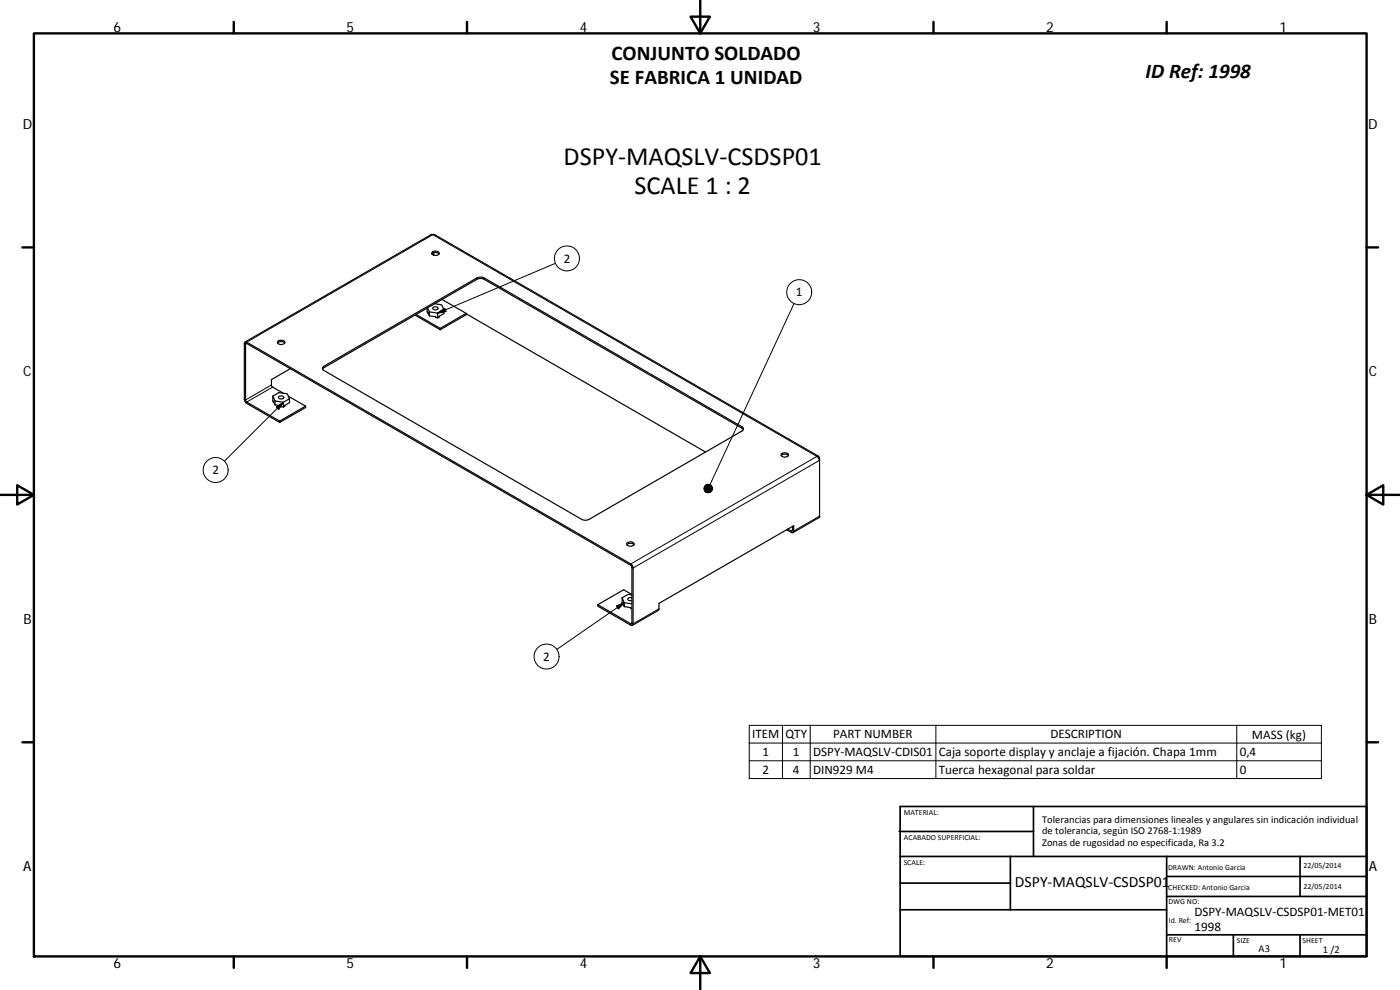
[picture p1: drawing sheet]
<svg xmlns="http://www.w3.org/2000/svg" width="420mm" height="297mm" viewBox="0 0 420 297" stroke-linecap="round" stroke-linejoin="round" font-family="sans-serif">
<g fill="none" stroke="#000" stroke-width=".36">
<path d="M129.7 76.1l-.1 .1a1.45 1.45 0 0 1 2.2 0M129.7 75.6a1.25 1.25 0 0 1 2.1 .5 1.33 1.33 0 0 1-2.2-.2zM130.1 75.8v.8M124.5 94.5l7.6 4.4M124.9 94.3l7.2 4.2M128.2 92.4l.1 1.5M128.3 92.4l.6 1.2M128.3 93.9v-.3l.6 1.2M128.4 93.8l-.1 .1M128.9 94.8l1.9 .3v.2l.5 .1M128.9 93.6v1.2M128.9 93.6l2.4 .4"/>
<path d="M130 92.2a.79 .79 0 0 1 .9-.2 .79 .79 0 0 1 .5 .7 .85 .85 0 0 1-.8 .3 .85 .85 0 0 1-.7-.6zM130.4 91.1l2.1 .4 .7 1.4-1.9 1.1M131.3 94v1.4M132.1 98.5v.4M132.7 89.9l7.2 4.1M133.2 92.9v1.2l-1.4 .8v.2l-.5 .3M139.9 94v.4l-7.8 4.5M139.9 94l-7.8 4.5M139.9 94.1l71.9 41.5M73.5 102.6l55.9-32.2 .9-.1 115.4 66.6M81.9 118.9l.1 1.7M81.9 118.9l.6 1.4"/>
<path d="M81.9 118.9l1.8-1.1 2.5 .4 .7 1.4-1.8 1.1M83.3 102.9a1.57 1.57 0 0 1 2.2 0M83.4 102.4a1.23 1.23 0 0 1 2.1 .4 1.33 1.33 0 0 1-2.3-.1zM83.6 119.1a.79 .79 0 0 1 .9-.4 .79 .79 0 0 1 .6 .8 .85 .85 0 0 1-.9 .2 .85 .85 0 0 1-.6-.6zM86.5 118.9l5.2 3M86.9 119.6v1.2l-1.8 1.3M87.1 110.6l-5.6 3.3 .1 2.1 3.5 2M96.8 110.7l.2-.3 46.1-26.6a2.38 2.38 0 0 1 2.2 0l77.8 45.1M97 110l46.1-26.6a2.38 2.38 0 0 1 2.2 0l77.4 44.7a.66 .66 0 0 1 .4 .6 .66 .66 0 0 1-.4 .6l-45.9 26.6a2.38 2.38 0 0 1-2.2 0l-77.4-44.8-.4-.4zM82 120.6v-.2l.5 1.1M82.1 120.5l-.1 .1M82.5 121.5l2 .3v.2l.6 .1"/>
<path d="M82.5 120.3v1.2M82.5 120.3l2.6 .4M83.9 126.7l-9.9-5.7-.6-.8-.1-17.3 .3-.3 .4 .1 115.5 66.6 .5 1.1-.1 17.2h-.6l-9.9-5.7v-.5M83.9 126.3l-9.9-5.7-.3-.4 .1-17.1 115.5 66.5 .3 .6v16.8l-.2 .2-10-5.8 7.8-4.4 2.4 1.4M85.1 120.7v1.4M91.7 121.9v.4l-7.8 4.4v-.4M91.7 121.9l-7.8 4.4M234.5 136.7a1.55 1.55 0 0 1 2.1 0M234.6 136.2a1.23 1.23 0 0 1 2 .4 1.29 1.29 0 0 1-2.2-.2zM245.9 137.4l-.2-.5h-.5l.7 1.2M245.9 137.4l-.2 .1M245.9 137.4h.1"/>
<path d="M246 137.4v17.6M246 137.4l-.3 .2M236.1 158.9l1.5 .9h.5l.1-2.1-40.4 23.3-.2 2.1-7.8 4.5M237.8 157.9l-.1 1.5-1.3-.7M246 154.9l-.2 .4-7.8 4.5M186.7 179.4l.1 1.7M186.7 179.4l.7 1.4M188.1 163.4a1.5 1.5 0 0 1 2.2 0M188.2 162.9a1.27 1.27 0 0 1 2.1 .5 1.21 1.21 0 0 1-1.2 .5 1.21 1.21 0 0 1-1-.9zM189.6 179.4a.68 .68 0 0 0-.8-.2 .68 .68 0 0 0-.3 .8l.5 .2 .6-.1M189.6 178.5l-1.1-.2-1.8 1.1M186.8 181.1v-.2l.6 1.1"/>
<path d="M186.9 181l-.1 .1M187.4 182l1.9 .3v.3h.3M187.4 180.8v1.2M187.4 180.8l2.2 .4"/>
</g>
<g fill="none" stroke="#000" stroke-width=".3">
<path d="M166.7 79l-35.4 15M131.3 94l2.2-1.5 .4 1zM143.1 83.4v.4M145.3 83.4v.4M238.3 91.1l-25.2 54.3M73.3 103.1l.4 .2 .3-.2v-.4l55.9-32.3 115.3 66.5-55.9 32.3v.4M81.5 115.5l-7.8 4.5-.4-.2M81.8 116.1l-7.8 4.5v.4M97.2 109.9v.4M82.9 122.1l2.2-1.4-1.5 2.1zM85.1 120.7l-17.7 17.7M222.7 128.1v.4"/>
<path d="M245.9 138.2l-55.9 32.2-.4-.2M237.8 159.2l-.3 .1M246 154.9l-7.8 4.4M185 181.8l2.4-1-1.8 1.9zM187.4 180.8l-20.3 14.1M197.8 182.7l-7.8 4.5-.4-.2-.3 .2v.4M224.9 217.6h171.7v16h-171.7zM234.8 217.6v16M243.2 217.6v16M280.9 217.6v16M371.2 217.6v16M224.9 222.9h171.7"/>
<path d="M224.9 228.3h171.7"/>
<circle cx="170.1" cy="77.5" r="3.7"/>
<circle cx="239.9" cy="87.7" r="3.7"/>
<circle cx="64.7" cy="141" r="3.7"/>
<circle cx="164" cy="197" r="3.8"/>
</g>
<circle cx="246" cy="155" r=".18" fill="#000"/>
<g fill="none" stroke="#000" stroke-width=".71">
<path d="M10.2 10h399.9v277h-399.9zM70.2 6.6v3.4M140.2 6.6v3.4M207.3 5h5.8l-2.9 5zM210.2 0v10M280.2 6.6v3.4M350.1 6.6v3.4M6.7 74.2h3.5M410.1 74.2h3.5M.2 148.5h10M5.2 145.6l5 2.9-5 2.9zM410.1 148.5l5-2.9v5.8z"/>
<path d="M410.1 148.5h10M6.7 222.7h3.5M410.1 222.7h3.5M70.2 287v3.4M140.2 287v3.4M210.2 287l2.9 5h-5.8zM210.2 287v10M280.2 287v3.4M350.1 287v3.4"/>
</g>
<g fill="none" stroke="#000" stroke-width=".51">
<path d="M269.8 249.5h40.4M270.1 242h140v45h-140zM270.1 257h140M303.2 257v16M310.2 242v15M350.1 257v30M390.2 257v12M270.1 265h33.1M270.1 273h80M350.1 269h60M350.1 263h60M350.1 280.5h60"/>
<path d="M370.2 280.5v6.5M390.2 280.5v6.5"/>
</g>
<g fill="#000" stroke="#000" stroke-width=".3">
<path d="M131.3 94l2.2-1.5 .4 1zM82.9 122.1l2.2-1.4-1.5 2.1zM212 147.7l.6 .1zM212 147.7l.8 .1zM212 147.7h1.1zM212 147.7l1.3-.1zM212 147.7l1.5-.3-.2 .2zM212 147.7l1.7-.5zM212 147.7l1.8-.8-.1 .3zM212 147.7l1.8-1.1v.3zM212 147.7l1.8-1.3v.2zM212 147.7l1.7-1.6 .1 .3z"/>
<path d="M213.6 145.9l.1 .2-1.7 1.6zM213.4 145.7l.2 .2-1.6 1.8zM213.2 145.5l.2 .2-1.4 2zM212.9 145.4l.3 .1-1.2 2.2zM212.7 145.3l.2 .1-.9 2.3zM212.4 145.3h.3l-.7 2.4zM212.2 145.4l.2-.1-.4 2.4zM211.9 145.5l.3-.1-.2 2.3zM211.7 145.7l.2-.2 .1 2.2zM211.7 145.7l.3 2-.5-1.8zM211.5 145.9l.5 1.8-.6-1.6zM211.4 146.1l.6 1.6-.7-1.4z"/>
<path d="M211.3 146.3l.7 1.4zM211.3 146.6l.7 1.1zM211.3 146.9l.7 .8zM211.4 147.2l.6 .5zM211.6 147.4l.4 .3zM211.8 147.6l.2 .1zM185 181.8l2.4-1-1.8 1.9z"/>
</g>
<g font-size="7.9">
<text x="169.2" y="49.4">DSPY‐MAQSLV‐CSDSP01</text>
<text x="190.4" y="58.3">SCALE 1 : 2</text>
</g>
<g font-size="6.3">
<text x="183.5" y="17.9">CONJUNTO SOLDADO</text>
<text x="343.8" y="23.5">ID Ref: 1998</text>
<text x="183" y="25.1">SE FABRICA 1 UNIDAD</text>
</g>
<text font-size="4.7" x="304.6" y="266.3">DSPY‐MAQSLV‐CSDSP01</text>
<g font-size="4.2">
<text x="34" y="9.6">6</text>
<text x="104" y="9.6">5</text>
<text x="174" y="9.6">4</text>
<text x="244" y="9.6">3</text>
<text x="314" y="9.6">2</text>
<text x="384" y="9.6">1</text>
<text x="6.8" y="38.7">D</text>
<text x="410.6" y="38.7">D</text>
<text x="7" y="112.9">C</text>
<text x="410.8" y="112.9">C</text>
<text x="7" y="187.1">B</text>
<text x="410.8" y="187.1">B</text>
<text x="7" y="261.3">A</text>
<text x="410.8" y="261.3">A</text>
<text x="34" y="290.4">6</text>
<text x="104" y="290.4">5</text>
<text x="174" y="290.4">4</text>
<text x="244" y="290.4">3</text>
<text x="314" y="290.4">2</text>
<text x="384" y="290.4">1</text>
</g>
<g font-size="3.9">
<text x="169.2" y="78.8">2</text>
<text x="238.9" y="88.9">1</text>
<text x="63.7" y="142.3">2</text>
<text x="163.1" y="198.2">2</text>
<text x="225.8" y="221.5">ITEM</text>
<text x="235.7" y="221.6">QTY</text>
<text x="250" y="221.5">PART NUMBER</text>
<text x="315.3" y="221.6">DESCRIPTION</text>
<text x="375.7" y="221.7">MASS (kg)</text>
<text x="228.8" y="226.9">1</text>
<text x="238" y="226.9">1</text>
<text x="244" y="226.9">DSPY‐MAQSLV‐CDIS01</text>
<text x="281.8" y="226.9">Caja soporte display y anclaje a fijación. Chapa 1mm</text>
<text x="372.1" y="226.9">0,4</text>
<text x="228.8" y="232.2">2</text>
<text x="238" y="232.2">4</text>
<text x="244" y="232.2">DIN929 M4</text>
<text x="281.8" y="232.2">Tuerca hexagonal para soldar</text>
<text x="372.1" y="232.2">0</text>
<text x="358.5" y="274.9">DSPY‐MAQSLV‐CSDSP01‐MET01</text>
<text x="358.5" y="279.4">1998</text>
</g>
<g font-size="3.1">
<text x="312.8" y="246.8">Tolerancias para dimensiones lineales y angulares sin indicación individual</text>
<text x="312.8" y="250.4">de tolerancia, según ISO 2768‐1:1989</text>
<text x="312.8" y="254">Zonas de rugosidad no especificada, Ra 3.2</text>
<text x="377.7" y="285.6">A3</text>
<text x="397" y="285.8">1 /2</text>
</g>
<g font-size="2.4">
<text x="271.2" y="244.4">MATERIAL:</text>
<text x="271.3" y="251.9">ACABADO SUPERFICIAL:</text>
<text x="271.2" y="259.7">SCALE:</text>
<text x="350.6" y="260.9">DRAWN: Antonio Garcia</text>
<text x="391.2" y="260.6">22/05/2014</text>
<text x="350.6" y="267">CHECKED: Antonio Garcia</text>
<text x="391.2" y="266.6">22/05/2014</text>
<text x="350.6" y="271.4">DWG NO:</text>
<text x="350.8" y="276.8">Id. Ref:</text>
<text x="350.8" y="282.8">REV</text>
<text x="371.2" y="282.9">SIZE</text>
<text x="390.9" y="282.9">SHEET</text>
</g>
</svg>
